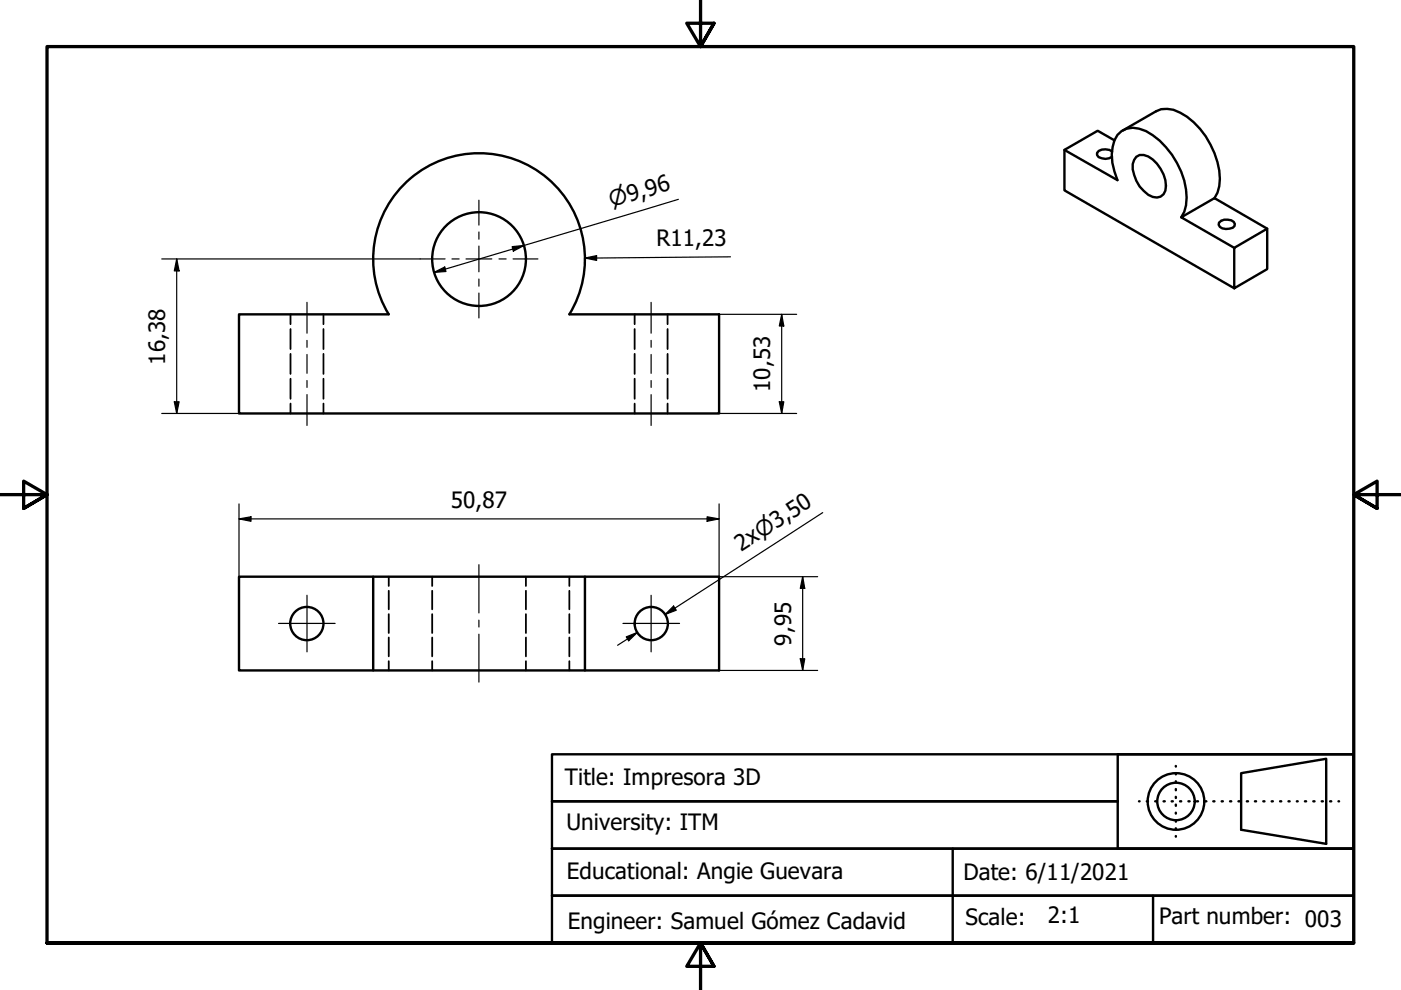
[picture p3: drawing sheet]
<svg xmlns="http://www.w3.org/2000/svg" width="297mm" height="210mm" viewBox="0 0 297 210" stroke-linecap="round" stroke-linejoin="round" font-family="sans-serif">
<!-- layer: Hidden (ISO) -->
<g fill="none" stroke="#000" stroke-width=".38">
<path d="M61.6 66.6v2.1M61.6 69.8v4.2M61.6 75v4.3M68.6 66.6v2.1M68.6 69.8v4.2M68.6 75v4.3M134.6 66.6v2.1M134.6 69.8v4.2M134.6 75v4.3M141.5 66.6v2.1M141.5 69.8v4.2M141.5 75v4.3"/>
<path d="M61.6 80.3v4.3M61.6 85.6v2.1M68.6 80.3v4.3M68.6 85.6v2.1M134.6 80.3v4.3M134.6 85.6v2.1M141.5 80.3v4.3M141.5 85.6v2.1M82.4 122.3v1.9M82.4 125.3v3.9M82.4 130.2v4M82.4 135.2v4"/>
<path d="M91.6 122.3v1.9M91.6 125.3v3.9M91.6 130.2v4M91.6 135.2v4M111.5 122.3v1.9M111.5 125.3v3.9M111.5 130.2v4M111.5 135.2v4M120.7 122.3v1.9M120.7 125.3v3.9M120.7 130.2v4M120.7 135.2v4"/>
<path d="M82.4 140.2v1.9M91.6 140.2v1.9M111.5 140.2v1.9M120.7 140.2v1.9"/>
</g>
<!-- layer: Visible (ISO) -->
<g fill="none" stroke="#000" stroke-width=".51">
<path d="M225.7 31.8l11.2 6.4a11.5 11.5 0 0 1-.6-8.4 4.1 4.1 0 0 1 5.2-2.5 14.4 14.4 0 0 1 8.1 7.3 13.2 13.2 0 0 1 1.5 10.3l-.7 1.2M235.8 32.1a2.44 2.44 0 0 0-3.2 .3v.5a2.32 2.32 0 0 0 2.5 .7l.7-.4M236.3 29.8l-3.6-2.1-7 4.1v8.6l36 20.7v-8.6l7-4v8.6l-7 4M238.1 27.7l7-4.1a5.4 5.4 0 0 1 5.2 .3 17 17 0 0 1 8.3 14l-.1 1.6-.4 1.4-.6 1.1M240.9 33.2a2.75 2.75 0 0 1 3.5 .6 7.3 7.3 0 0 1 2.7 6.6 1.97 1.97 0 0 1-2.7 1.4 7.2 7.2 0 0 1-4.2-7l.3-.9zM258.4 47.2a2.29 2.29 0 0 1 3.2-.2l.2 .5-.1 .4a2.5 2.5 0 0 1-3.1 .2l-.2-.4zM268.7 48.5l-11.2-6.5-7.1 4.1 11.3 6.4M120.7 66.6a22.4 22.4 0 0 0-19.1-34.1 22.4 22.4 0 0 0-19.2 34.1h-31.7v21.1h101.8v-21.1h-31.8M50.7 122.3h101.8v19.8h-101.8zM79.1 122.3v19.8M124 122.3v19.8"/>
<circle cx="101.6" cy="54.9" r="9.9"/>
<circle cx="65.1" cy="132.2" r="3.5"/>
<circle cx="138.1" cy="132.2" r="3.5"/>
</g>
<!-- layer: Border (ISO) -->
<path d="M148.5 -.1v10l-2.9-5h5.8l-2.9 5 2.9-5M0 104.9h10l-5-2.9v5.8l5-2.9-5 2.9M297 104.9h-10l5-2.9v5.8l-5-2.9 5 2.9M10 199.9v-190h277v190h-277h277M151.4 204.9l-2.9-5 2.9 5h-5.8l2.9-5v10" fill="none" stroke="#000" stroke-width=".7"/>
<!-- layer: Title (ISO) -->
<g fill="none" stroke="#000" stroke-width=".51">
<path d="M117 159.9h170v20h-170v10h170v10h-170v-10h170v-10h-170v-10h120h-120zM237 159.9h50v20h-50zM202 179.9v20M241.5 169.9h.1M243.1 169.9h.3M244.9 169.9h.3M246.7 169.9h.3M248.4 169.9h.3M249.3 162.4v.1M249.3 163.9v.3M249.3 165.6v.2M249.3 167.3v.2"/>
<path d="M249.3 168.9v.3M249.3 170.6v.3M249.3 172.3v.2M249.3 174v.2M249.3 175.6v.3M249.3 177.3v.1M250.2 169.9h.2M252 169.9h.2M253.7 169.9h.3M255.5 169.9h.3M257.2 169.9h.3M259 169.9h.3"/>
<path d="M260.8 169.9h.2M262.6 169.9h.2M263.1 163.9l18.1-3v18l-18.1-3zM264.4 169.9h.2M266.1 169.9h.2M267.8 169.9h.3M269.6 169.9h.3M271.4 169.9h.3M273.2 169.9h.2M275 169.9h.1M276.7 169.9h.2M278.4 169.9h.3"/>
<path d="M280.2 169.9h.3M282 169.9h.3M283.8 169.9h.1M244.5 189.9v10"/>
<circle cx="249.3" cy="169.9" r="6"/>
<circle cx="249.3" cy="169.9" r="4"/>
</g>
<!-- layer: Dimension (ISO) -->
<g fill="none" stroke="#000" stroke-width=".25">
<path d="M34.3 54.9h54.8M37.5 54.9l.5 2.5h-1zM37.5 54.9v32.8M92 57.8l2.3-1.2 .3 1zM108.6 52.3l2.5-.3-2.3 1.2zM124 54.7l2.5-.5v1zM143.8 42.3l-51.8 15.5M154.9 54.5l-30.9 .2M152.5 66.6h16.4M165.7 66.6l.5 2.5h-1zM165.7 66.6v21.1M34.3 87.7h16.4"/>
<path d="M37 85.2h1l-.5 2.5zM152.5 87.7h16.4M165.2 85.2h1l-.5 2.5zM50.7 110l2.5-.4v.9zM50.7 110h101.8M50.7 106.8v15.5M149.9 109.6l2.6 .4-2.6 .5zM152.5 106.8v15.5h20.9M174.4 108.7l-33.4 21.6 2.1-1.4M132.8 135l2.3-.9-1.8 1.8zM135.1 134.1l-4.2 2.7M141 130.3l1.8-1.8 .6 .9z"/>
<path d="M169.7 139.7h.9l-.4 2.4zM170.2 122.3l.4 2.4h-.9zM170.2 122.3v19.8M152.5 142.1h20.9"/>
</g>
<g fill="#000">
<path d="M37.5 54.9l.5 2.5h-1z" fill-rule="evenodd"/>
<path d="M92 57.8l2.3-1.2 .3 1z" fill-rule="evenodd"/>
<path d="M108.6 52.3l2.5-.3-2.3 1.2z" fill-rule="evenodd"/>
<path d="M124 54.7l2.5-.5v1z" fill-rule="evenodd"/>
<path d="M165.7 66.6l.5 2.5h-1z" fill-rule="evenodd"/>
<path d="M37 85.2h1l-.5 2.5z" fill-rule="evenodd"/>
<path d="M165.2 85.2h1l-.5 2.5z" fill-rule="evenodd"/>
<path d="M50.7 110l2.5-.4v.9z" fill-rule="evenodd"/>
<path d="M149.9 109.6l2.6 .4-2.6 .5z" fill-rule="evenodd"/>
<path d="M132.8 135l2.3-.9-1.8 1.8z" fill-rule="evenodd"/>
<path d="M141 130.3l1.8-1.8 .6 .9z" fill-rule="evenodd"/>
<path d="M169.7 139.7h.9l-.4 2.4z" fill-rule="evenodd"/>
<path d="M170.2 122.3l.4 2.4h-.9z" fill-rule="evenodd"/>
</g>
<!-- layer: Centerline (ISO) -->
<g fill="none" stroke="#000" stroke-width=".25">
<path d="M65.1 64.1v6.5M65.1 72.2v1.4M65.1 75.2v4M138 64.1v6.5M138 72.2v1.4M138 75.2v4M65.1 80.7v1.4M65.1 83.7v6.5M138 80.7v1.4M138 83.7v6.5M101.5 119.7v10.3M101.5 131.5v1.4"/>
<path d="M101.5 134.5v10.1"/>
</g>
<!-- layer: Center Mark (ISO) -->
<g fill="none" stroke="#000" stroke-width=".25">
<path d="M89.1 54.9h5.3M95.8 54.9h1.5M98.8 54.9h5.5M101.5 42.5v5.2M101.5 49.2v1.5M101.5 52.2v5.4M101.5 59.2v1.5M105.8 54.9h1.5M108.8 54.9h5.2M101.5 62.1v5.3M59.1 132.2h12M65.1 126.2v12"/>
<path d="M132.1 132.2h12M138 126.2v12"/>
</g>
<g font-size="4.8">
<text x="139.2" y="52.2">R11,23</text>
<text x="35.1" y="77.3" transform="rotate(-90 35.1 77.3)">16,38</text>
<text x="163.3" y="83.2" transform="rotate(-90 163.3 83.2)">10,53</text>
<text x="95.6" y="107.7">50,87</text>
<text x="157.2" y="117" transform="rotate(-33 157.2 117)">2x⌀3,50</text>
<text x="167.8" y="136.9" transform="rotate(-90 167.8 136.9)">9,95</text>
<text x="119.8" y="166.5">Title: Impresora 3D</text>
<text x="120.1" y="176">University: ITM</text>
<text x="120.2" y="186.3">Educational: Angie Guevara</text>
<text x="204.3" y="186.6">Date: 6/11/2021</text>
<text x="120.4" y="196.9">Engineer: Samuel Gómez Cadavid</text>
<text x="204.7" y="196.1">Scale:</text>
<text x="222.2" y="195.7">2:1</text>
<text x="245.7" y="195.9">Part number: 003</text>
</g>
<text font-size="4.6" x="129.7" y="44" transform="rotate(-17 129.7 44)">⌀9,96</text>
</svg>
